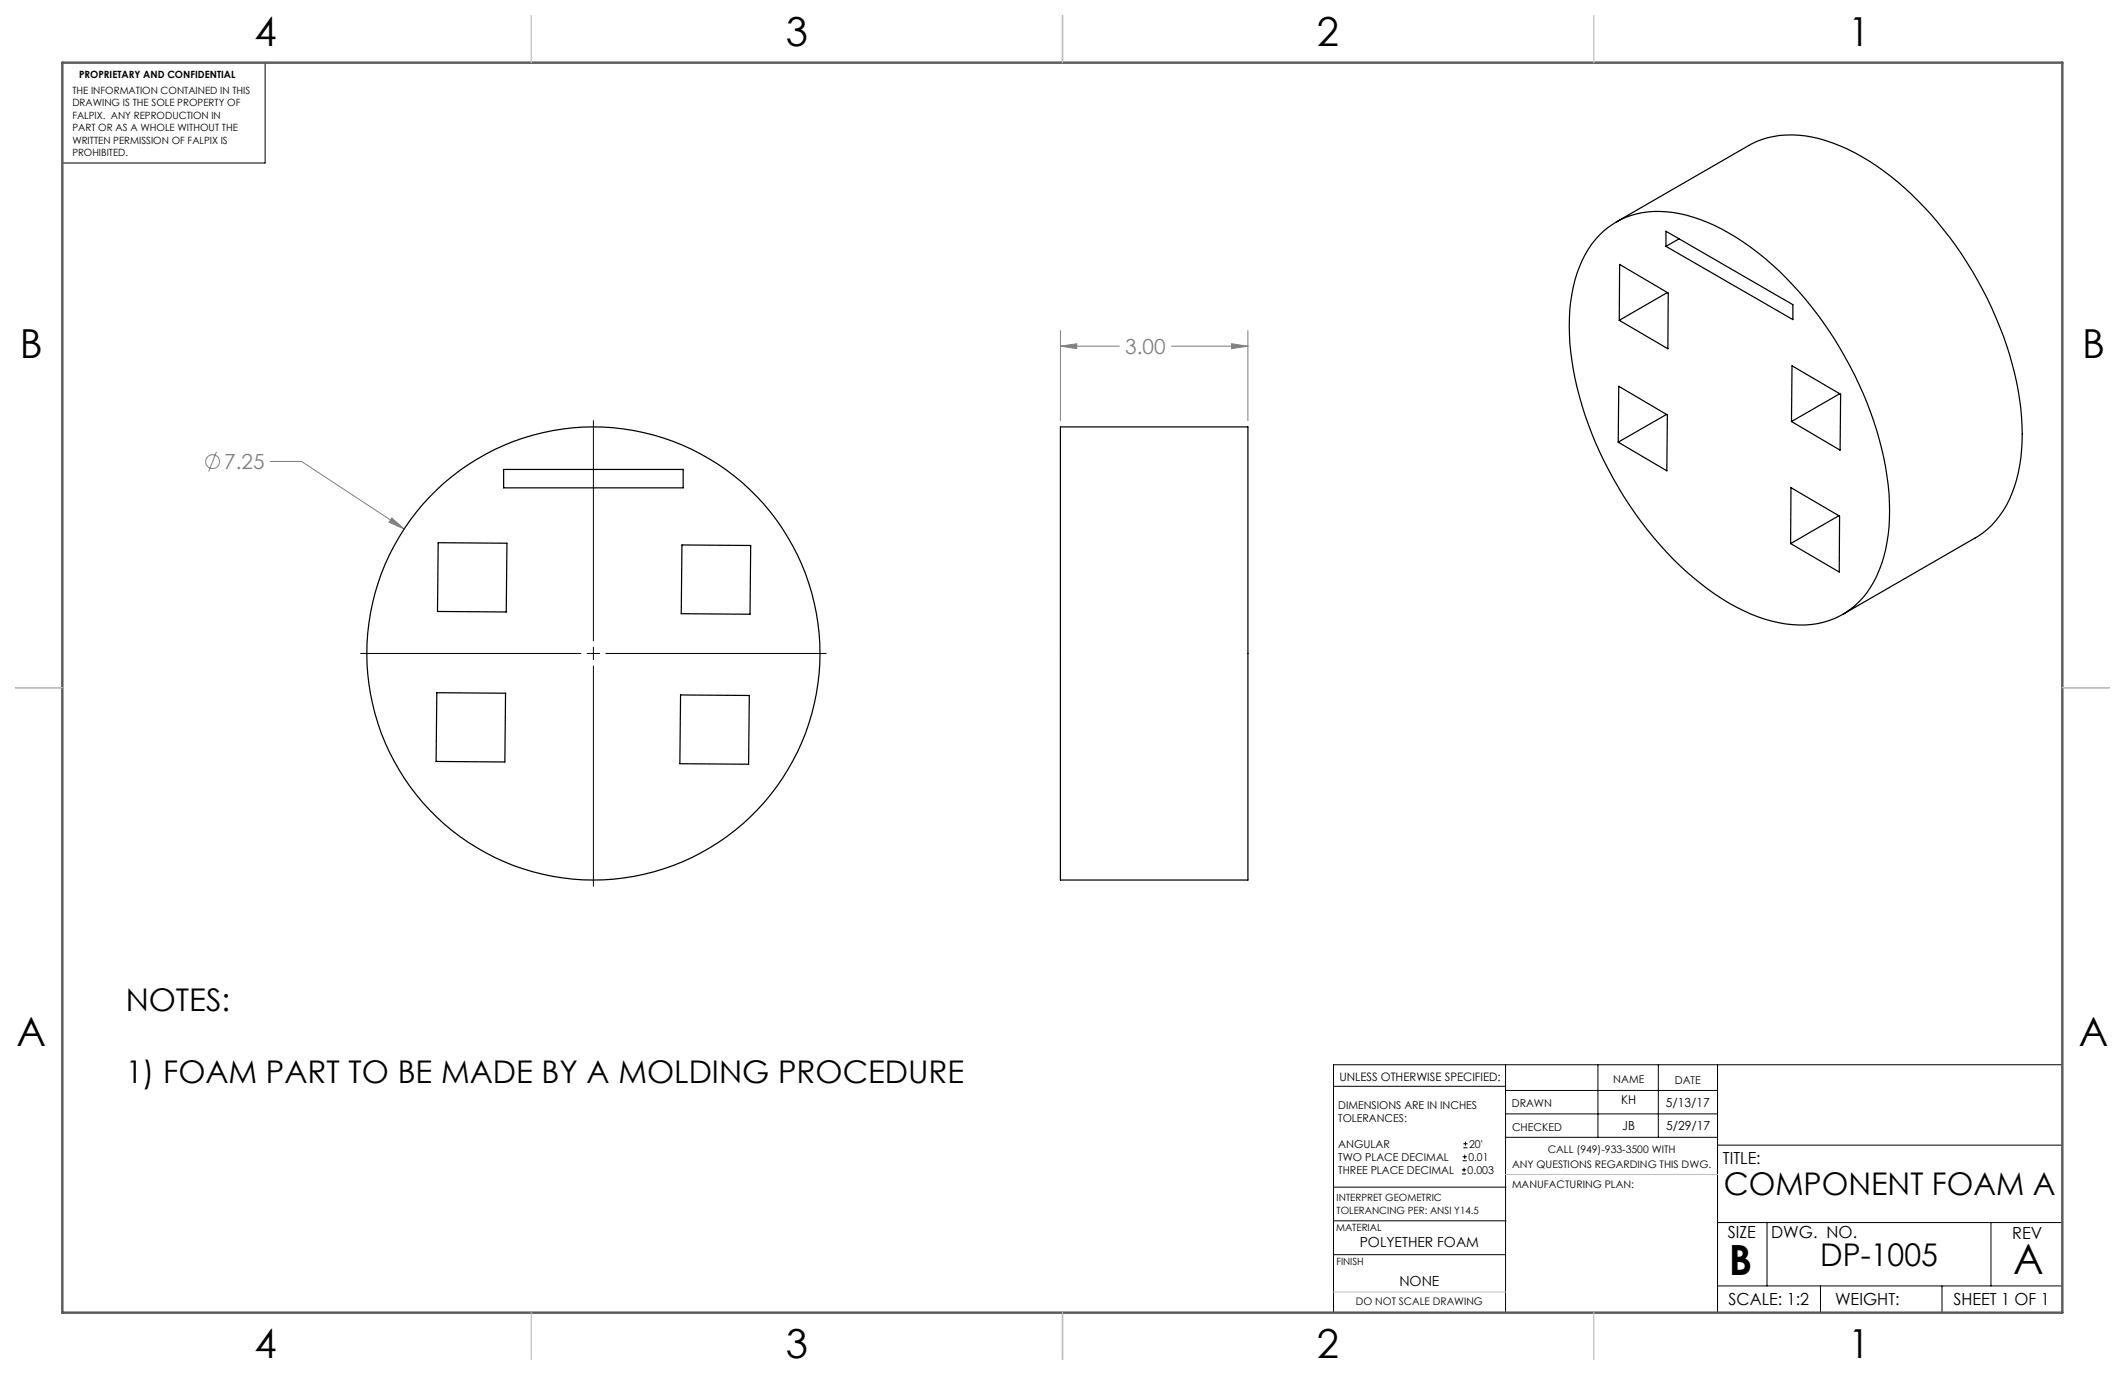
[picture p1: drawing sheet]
<svg xmlns="http://www.w3.org/2000/svg" width="432mm" height="279mm" viewBox="0 0 432 279" stroke-linecap="round" stroke-linejoin="round" font-family="sans-serif">
<g fill="none" stroke="#808080" stroke-width=".2">
<path d="M215.5 70.3l3.3-.4v.9zM215.5 67.2v18.3M215.5 70.3h12M238 70.3h15.6M250.3 69.9l3.3 .4-3.3 .5zM253.6 67.2v18.3M44 91.8l-1.6 4M54.9 93.8h6.4l20.8 13.7M79.6 105.3l2.5 2.2-3-1.4z"/>
<circle cx="43.2" cy="93.8" r="1.41"/>
</g>
<g fill="none" stroke="#000" stroke-width=".2">
<path d="M53.9 12.7v20.4h-41.2M120.6 85.5v44.7M73.3 132.8h44.7M119.3 132.8h2.5M120.6 131.5v2.6M120.6 135.3v44.8M123.1 132.8h44.8M305.9 216.4v50.3M324.7 216.4v14.7M337 216.4v14.7M349 216.4v50.3M419.1 216.4h-148.1v50.3"/>
<path d="M271 220.7h34.9M297.1 238.5h.8M297.1 237.7h.8M297.2 235.9h.9M297.2 235.1h.9M297.4 233.2h.8M297.4 232.4h.8M297.5 237.3v.8M297.6 234.6v.9M297.8 232v.8M305.9 231.1h43.1M305.9 226.3h43.1"/>
<path d="M305.9 221.6h43.1M349 232.7h70.1M271 255h34.9M271 248.1h35M271 241.2h35M349 248.4h70.1M359.1 248.4v12.9M404.6 248.4v12.9M349 261.3h70.1M369.9 261.3v5.4M394.6 261.3v5.4"/>
</g>
<path d="M215.9 3.2v9.5M3.1 139.7h9.6M419.1 139.7h9.5M215.9 266.7v9.6" fill="none" stroke="#5c5c5c" stroke-width=".25"/>
<path d="M12.7 12.7h406.4v254h-406.4z" fill="none" stroke="#5c5c5c" stroke-width=".5"/>
<path d="M305.9 238.7h43.1M271 262.5h34.9" fill="none" stroke="#c0c0c0" stroke-width=".2"/>
<path d="M108 3.2v9.5M215.9 3.2v9.5M323.8 3.2v9.5M3.1 139.7h9.6M419.1 139.7h9.5M108 266.7v9.6M215.9 266.7v9.6M323.8 266.7v9.6" fill="none" stroke="#c0c0c0" stroke-width=".25"/>
<path d="M79.6 105.3l-.5 .8 3 1.4zM215.5 70.3l3.3-.4v.9zM250.3 69.9l3.3 .4-3.3 .5z" fill="#808080"/>
<g fill="none" stroke="#000" stroke-width=".25">
<path d="M325.1 47.7a17.1 17.1 0 0 1 16.2-4.3 43.7 43.7 0 0 1 20.2 11.6 75.8 75.8 0 0 1 21.9 41.8 36 36 0 0 1-2 20.3 16.7 16.7 0 0 1-18.5 9.7 38.3 38.3 0 0 1-18.7-9.4 75.2 75.2 0 0 1-24.8-44.2 35.9 35.9 0 0 1 2.1-20.2 18.6 18.6 0 0 1 3.6-5.3zM328.4 45.1l27-15.5a18.7 18.7 0 0 1 14.3-1.4 45.9 45.9 0 0 1 20.1 12.7 74.7 74.7 0 0 1 20.8 42.1 34.1 34.1 0 0 1-2.9 19.7 16.5 16.5 0 0 1-6.3 6.6l-27 15.5M329.1 53.7l9.9 5.8-.1 11.4-9.9-5.8zM338.5 47l25.8 14.9v3l-25.8-14.8zM338.8 59.4l-9.8 5.7M341.2 48.5l-2.7 1.6M328.9 78.5l9.9 5.8-.1 11.4-9.9-5.8zM364.1 74.3l9.9 5.8-.1 11.4-9.9-5.8zM102.3 95.4h36.5v3.7h-36.5zM215.5 86.7h38.1v92.1h-38.1zM338.6 84.2l-9.8 5.7M363.9 99.1l9.9 5.8-.1 11.3-9.8-5.7z"/>
<path d="M373.8 80l-9.8 5.7M89 110.3l14 .1-.1 14-14-.2zM138.6 110.7l13.9 .1-.1 14-14-.1zM373.6 104.8l-9.7 5.7M88.8 140.8l13.9 .1-.1 13.9-14-.1zM138.3 141.2l14 .1-.2 14-14-.1z"/>
<circle cx="120.6" cy="132.8" r="46"/>
</g>
<g font-size="8.5">
<text x="351.3" y="259">B</text>
<text x="409.1" y="258.9">A</text>
</g>
<g font-size="8.1">
<text x="51.7" y="9.3">4</text>
<text x="159.7" y="9.3">3</text>
<text x="267.6" y="9.3">2</text>
<text x="375.6" y="9.3">1</text>
<text x="4" y="72.8">B</text>
<text x="423.1" y="72.8">B</text>
<text x="3.3" y="212.5">A</text>
<text x="422.4" y="212.5">A</text>
<text x="51.7" y="276">4</text>
<text x="159.7" y="276">3</text>
<text x="267.6" y="276">2</text>
<text x="375.6" y="276">1</text>
</g>
<g font-size="6.3">
<text x="25.5" y="205.5">NOTES:</text>
<text x="25.5" y="220.2">1) FOAM PART TO BE MADE BY A MOLDING PROCEDURE</text>
<text x="350.3" y="242.7">COMPONENT FOAM A</text>
<text x="369.9" y="257.3">DP-1005</text>
</g>
<g font-size="4.2" fill="#808080">
<text x="228.6" y="71.9">3.00</text>
<text x="45.5" y="95.3">7.25</text>
</g>
<g font-size="3.4">
<text x="350.1" y="236.5">TITLE:</text>
<text x="351.1" y="251.6">SIZE</text>
<text x="359.9" y="251.6">DWG. NO.</text>
<text x="408.9" y="251.7">REV</text>
<text x="351.2" y="265.2">SCALE: 1:2</text>
<text x="372.9" y="265.2">WEIGHT:</text>
<text x="396.9" y="265.2">SHEET 1 OF 1</text>
</g>
<g font-size="2.8">
<text x="276.3" y="253.4">POLYETHER FOAM</text>
<text x="284.3" y="261.3">NONE</text>
</g>
<g font-size="2.5">
<text x="329.5" y="224.4">KH</text>
<text x="338.5" y="224.9">5/13/17</text>
<text x="329.7" y="229.6">JB</text>
<text x="338.5" y="229.7">5/29/17</text>
</g>
<text font-size="2.4" x="272.2" y="219.7">UNLESS OTHERWISE SPECIFIED:</text>
<g font-size="2.2">
<text x="327.8" y="220.1">NAME</text>
<text x="340.3" y="220.2">DATE</text>
<text x="271.9" y="225.3">DIMENSIONS ARE IN INCHES</text>
<text x="271.9" y="227.9">TOLERANCES:</text>
<text x="307.2" y="224.9">DRAWN</text>
<text x="271.9" y="233.2">ANGULAR</text>
<text x="298.5" y="233.2">20'</text>
<text x="307.3" y="229.8">CHECKED</text>
<text x="271.9" y="238.5">THREE PLACE DECIMAL</text>
<text x="271.9" y="235.9">TWO PLACE DECIMAL</text>
<text x="298.2" y="238.5">0.003</text>
<text x="298.4" y="235.9">0.01</text>
</g>
<g font-size="2.1">
<text x="307.3" y="237.3">ANY QUESTIONS REGARDING THIS DWG.</text>
<text x="314.5" y="234.2">CALL (949)-933-3500 WITH</text>
<text x="307.3" y="241.3">MANUFACTURING PLAN:</text>
<text x="275.5" y="265.1">DO NOT SCALE DRAWING</text>
</g>
<g font-size="2">
<text x="16.1" y="15.9">PROPRIETARY AND CONFIDENTIAL</text>
<text x="14.7" y="19.1">THE INFORMATION CONTAINED IN THIS</text>
<text x="14.7" y="21.6">DRAWING IS THE SOLE PROPERTY OF</text>
<text x="14.7" y="24.1">FALPIX. ANY REPRODUCTION IN</text>
<text x="14.7" y="26.6">PART OR AS A WHOLE WITHOUT THE</text>
<text x="14.7" y="29.2">WRITTEN PERMISSION OF FALPIX IS</text>
<text x="14.7" y="31.7">PROHIBITED.</text>
<text x="271.6" y="244.1">INTERPRET GEOMETRIC</text>
<text x="271.5" y="250.2">MATERIAL</text>
<text x="271.6" y="246.6">TOLERANCING PER: ANSI Y14.5</text>
<text x="271.5" y="257">FINISH</text>
</g>
</svg>
